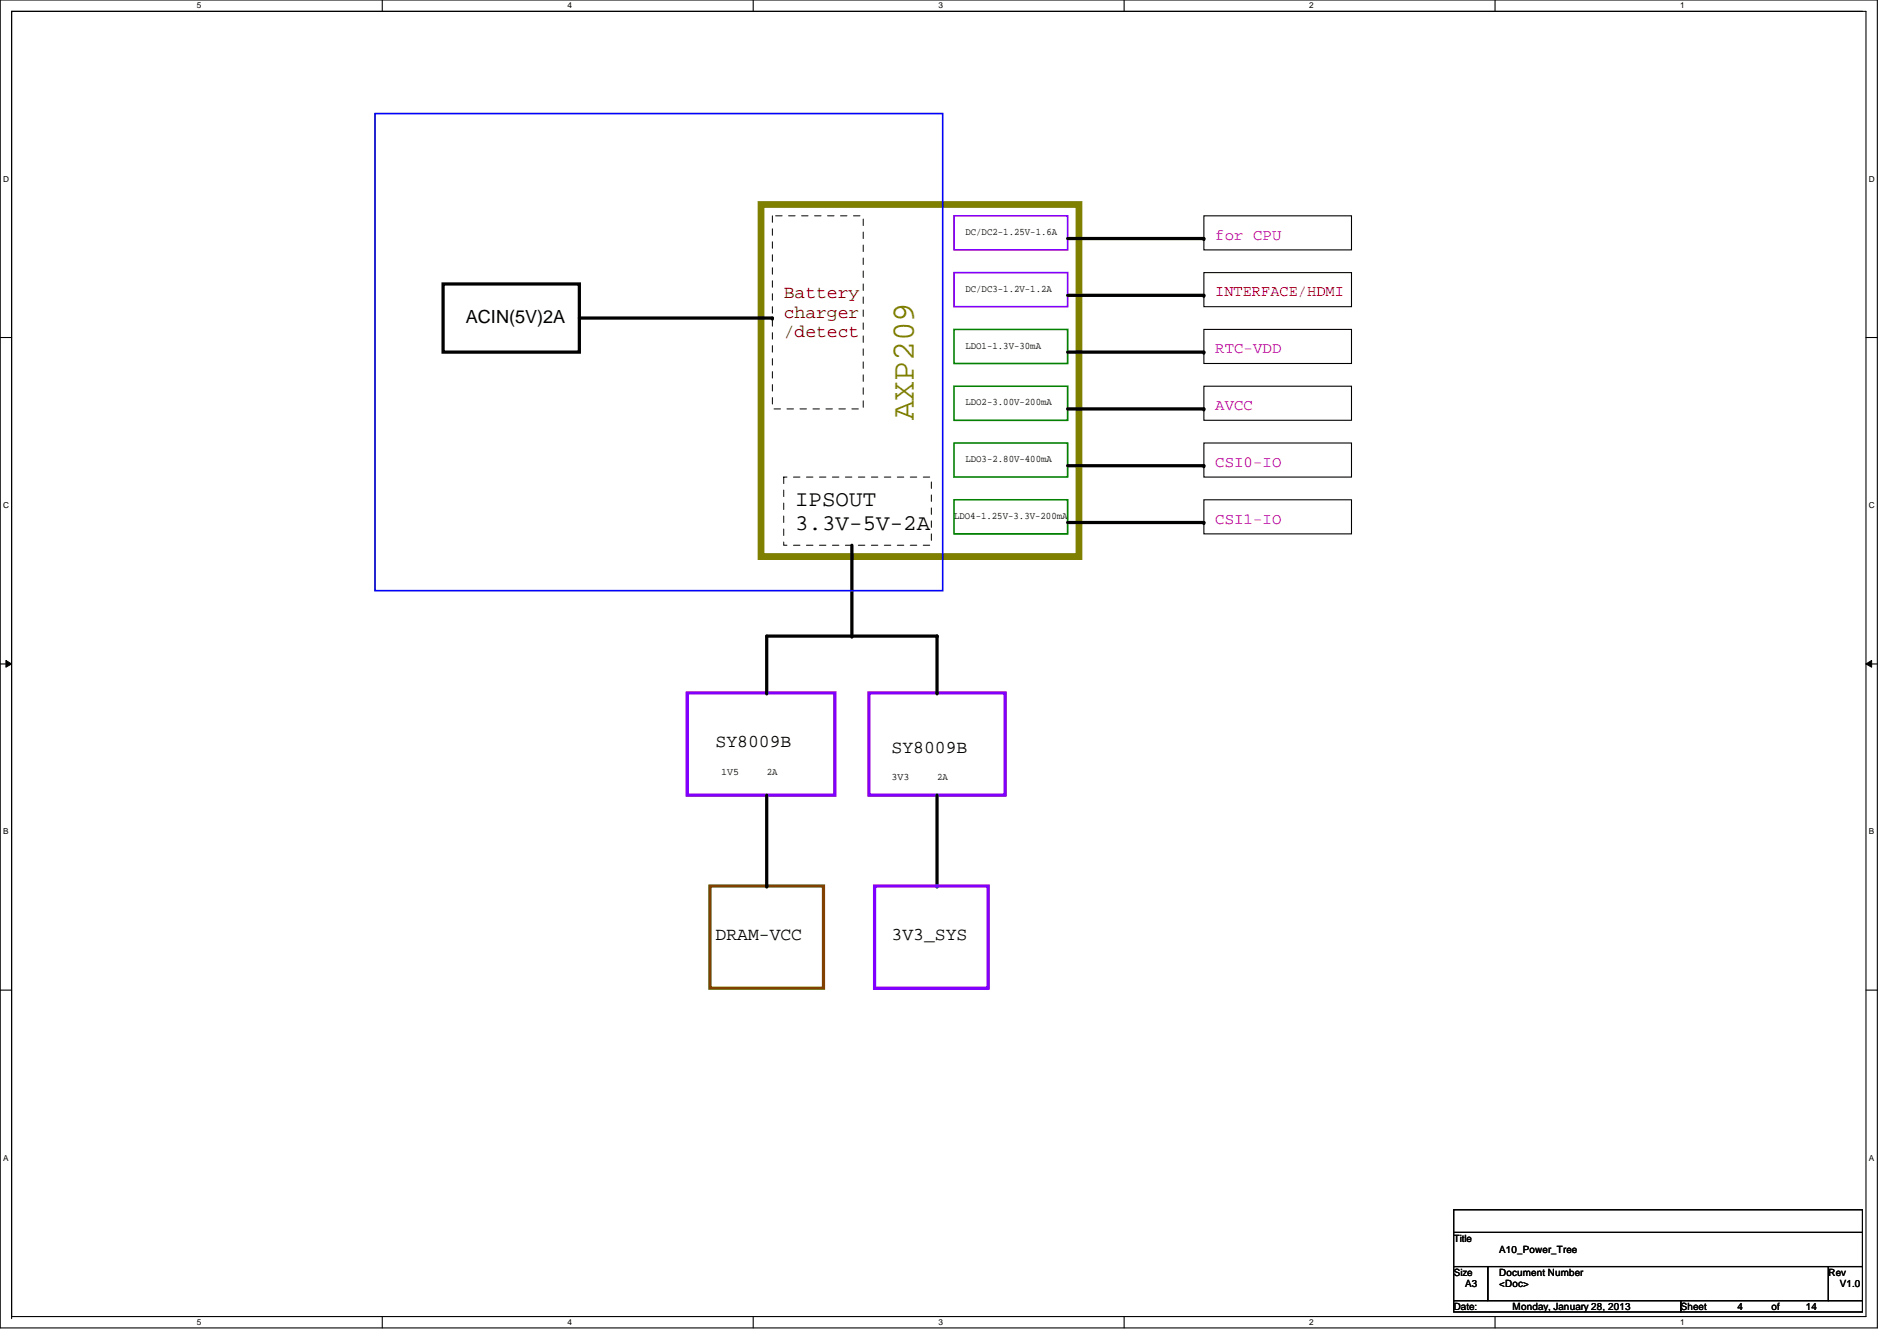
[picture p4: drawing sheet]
<svg xmlns="http://www.w3.org/2000/svg" width="297mm" height="210mm" viewBox="0 0 297 210" stroke-linecap="round" stroke-linejoin="round" font-family="sans-serif">
<path d="M0 0h294v207.9h-294zM1.8 1.8h290.4v204.3h-290.4z" fill="none" stroke="#000" stroke-width=".17"/>
<g fill="#fff">
<path d="M30.8 .2h.7v1.4h-.7z"/>
<path d="M30.8 206.2h.7v1.4h-.7z"/>
</g>
<path d="M59.9 0v1.8M59.9 206.1v1.8" fill="none" stroke="#000" stroke-width=".17"/>
<g fill="#fff">
<path d="M88.9 .2h.6v1.4h-.6z"/>
<path d="M88.9 206.2h.6v1.4h-.6z"/>
</g>
<path d="M117.9 0v1.8M117.9 206.1v1.8" fill="none" stroke="#000" stroke-width=".17"/>
<g fill="#fff">
<path d="M146.9 .2h.7v1.4h-.7z"/>
<path d="M146.9 206.2h.7v1.4h-.7z"/>
</g>
<path d="M176 0v1.8M176 206.1v1.8" fill="none" stroke="#000" stroke-width=".17"/>
<g fill="#fff">
<path d="M205 .2h.7v1.4h-.7z"/>
<path d="M205 206.2h.7v1.4h-.7z"/>
</g>
<path d="M234.1 0v1.8M234.1 206.1v1.8" fill="none" stroke="#000" stroke-width=".17"/>
<g fill="#fff">
<path d="M263.1 .2h.7v1.4h-.7z"/>
<path d="M263.1 206.2h.7v1.4h-.7z"/>
<path d="M.5 27.3h.9v1.4h-.9z"/>
<path d="M292.6 27.3h.9v1.4h-.9z"/>
<path d="M.5 78.4h.9v1.4h-.9z"/>
<path d="M292.6 78.4h.9v1.4h-.9z"/>
</g>
<path d="M0 52.8h1.8M292.2 52.8h1.8" fill="none" stroke="#000" stroke-width=".17"/>
<g fill="#fff">
<path d="M.5 129.5h.8v1.4h-.8z"/>
<path d="M292.6 129.5h.9v1.4h-.9z"/>
</g>
<path d="M0 103.9h1.8M292.2 103.9h1.8" fill="none" stroke="#000" stroke-width=".17"/>
<path d="M.9 103.4l.9 .5-.9 .5zM292.2 103.9l.9-.5v1z" fill="#000"/>
<path d="M.9 103.4l.9 .5-.9 .5zM292.2 103.9l.9-.5v1z" fill="none" stroke="#000" stroke-width=".16"/>
<g fill="#fff">
<path d="M.5 180.5h.8v1.4h-.8z"/>
<path d="M292.6 180.5h.9v1.4h-.9z"/>
</g>
<g fill="none" stroke="#000" stroke-width=".17">
<path d="M1.8 1.8h.1M1.8 1.8v204.4M1.8 1.8h289.8M188.5 33.8h23.1v5.3h-23.1zM188.5 42.7h23.1v5.3h-23.1zM188.5 51.6h23.1v5.3h-23.1zM188.5 60.5h23.1v5.3h-23.1zM188.5 69.3h23.1v5.4h-23.1zM188.5 78.2h23.1v5.4h-23.1zM0 155h1.8M292.2 155h1.8M227.6 189.4h64v3.5h-64z"/>
<path d="M227.6 192.9h64v5.3h-64zM227.6 198.2h5.4v5.4h-5.4zM233 198.2h53.3v5.4h-53.3zM286.3 198.2h5.3v5.4h-5.3zM1.8 206.2h.1M227.6 203.6h35.6v1.8h-35.6zM263.2 203.6h28.4v1.8h-28.4z"/>
</g>
<path d="M119.2 32h49.7v55.1h-49.7z" fill="none" stroke="#808000" stroke-width="1.1"/>
<path d="M120.9 33.8h14.3v30.2h-14.3zM122.7 74.7h23.1v10.6h-23.1z" fill="none" stroke="#000" stroke-width=".16" stroke-dasharray="1 1 1 1 1 1 1 1"/>
<path d="M149.4 51.6h17.8v5.3h-17.8zM149.4 60.5h17.8v5.3h-17.8zM149.4 78.2h17.8v5.4h-17.8zM149.4 69.3h17.8v5.4h-17.8z" fill="none" stroke="#008000" stroke-width=".25"/>
<path d="M149.4 33.8h17.8v5.3h-17.8zM149.4 42.7h17.8v5.3h-17.8z" fill="none" stroke="#8000ff" stroke-width=".25"/>
<path d="M167.2 37.3h21.3M69.4 44.4h21.3v10.7h-21.3zM90.7 49.8h30.2M167.2 55.1h21.3M167.2 46.2h21.3M167.2 64h21.3M167.2 72.9h21.3M133.4 85.3v14.3M167.2 81.8h21.3M120.1 108.5v-8.9h26.6v8.9M120.1 124.5v14.2M146.7 124.5v14.2" fill="none" stroke="#000" stroke-width=".51"/>
<g fill="#000">
<circle cx="188.5" cy="37.3" r=".25"/>
<circle cx="120.9" cy="49.8" r=".25"/>
<circle cx="188.5" cy="55.1" r=".25"/>
<circle cx="188.5" cy="46.2" r=".25"/>
<circle cx="188.5" cy="72.9" r=".25"/>
<circle cx="188.5" cy="64" r=".25"/>
<circle cx="133.4" cy="99.6" r=".25"/>
<circle cx="146.7" cy="99.6" r=".25"/>
<circle cx="188.5" cy="81.8" r=".25"/>
<circle cx="120.1" cy="108.5" r=".25"/>
<circle cx="146.7" cy="108.5" r=".25"/>
<circle cx="120.1" cy="138.7" r=".25"/>
<circle cx="146.7" cy="138.7" r=".25"/>
</g>
<path d="M107.6 108.5h23.1v16h-23.1zM136.1 108.5h21.3v16h-21.3zM136.9 138.7h17.8v16h-17.8z" fill="none" stroke="#8000ff" stroke-width=".51"/>
<path d="M111.2 138.7h17.7v16h-17.7z" fill="none" stroke="#804000" stroke-width=".51"/>
<path d="M58.7 17.8h88.9v74.7h-88.9z" fill="none" stroke="#00f" stroke-width=".25"/>
<text font-size="5.1" fill="#808000" x="143.1" y="65.8" transform="rotate(-90 143.1 65.8)">AXP209</text>
<g font-size="3.5">
<text x="124.5" y="79.2">IPSOUT</text>
<text x="124.5" y="82.9">3.3V-5V-2A</text>
</g>
<g font-size="2.8" fill="#800000">
<text x="122.7" y="46.7">Battery</text>
<text x="122.7" y="49.7">charger</text>
<text x="122.7" y="52.7">/detect</text>
</g>
<g font-size="2.8">
<text x="72.9" y="50.5">ACIN(5V)2A</text>
<text x="112.1" y="116.9">SY8009B</text>
<text x="139.6" y="117.8">SY8009B</text>
<text x="112.1" y="147.2">DRAM-VCC</text>
<text x="139.6" y="147.2">3V3_SYS</text>
</g>
<g font-size="2.5" fill="#ff0080">
<text x="190.3" y="37.5">for CPU</text>
<text x="190.3" y="55.3">RTC-VDD</text>
<text x="190.3" y="64.2">AVCC</text>
<text x="190.3" y="73.1">CSI0-IO</text>
<text x="190.3" y="82">CSI1-IO</text>
</g>
<text font-size="2.5" fill="#f00" x="190.3" y="46.4">INTERFACE/HDMI</text>
<g font-size="1.6">
<text x="151.2" y="36.8">DC/DC2-1.25V-1.6A</text>
<text x="151.2" y="45.7">DC/DC3-1.2V-1.2A</text>
<text x="151.2" y="54.6">LDO1-1.3V-30mA</text>
<text x="151.2" y="63.5">LDO2-3.00V-200mA</text>
<text x="151.2" y="72.3">LDO3-2.80V-400mA</text>
<text x="149.4" y="81.2">LDO4-1.25V-3.3V-200mA</text>
<text x="112.9" y="121.2">1V5</text>
<text x="120.1" y="121.2">2A</text>
<text x="139.6" y="122.1">3V3</text>
<text x="146.7" y="122.1">2A</text>
<text x="227.6" y="194.4">Title</text>
<text x="234.7" y="196.1">A10_Power_Tree</text>
<text x="227.6" y="199.7">Size</text>
<text x="229.4" y="201.5">A3</text>
<text x="234.7" y="199.7">Document Number</text>
<text x="234.7" y="201.5">&lt;Doc&gt;</text>
<text x="286.3" y="199.7">Rev</text>
<text x="288.1" y="201.5">V1.0</text>
<text x="227.6" y="205">Date:</text>
<text x="236.9" y="205">Monday, January 28, 2013</text>
<text x="263.2" y="205">Sheet</text>
<text x="272.1" y="205">4</text>
<text x="277.4" y="205">of</text>
<text x="282.7" y="205">14</text>
</g>
<g font-size="1.3">
<text x="30.8" y="1.3">5</text>
<text x="88.9" y="1.3">4</text>
<text x="146.9" y="1.3">3</text>
<text x="205" y="1.3">2</text>
<text x="263.1" y="1.3">1</text>
<text x=".5" y="28.4">D</text>
<text x="292.6" y="28.4">D</text>
<text x=".5" y="79.5">C</text>
<text x="292.6" y="79.5">C</text>
<text x=".5" y="130.6">B</text>
<text x="292.6" y="130.6">B</text>
<text x=".5" y="181.7">A</text>
<text x="292.6" y="181.7">A</text>
<text x="30.8" y="207.4">5</text>
<text x="88.9" y="207.4">4</text>
<text x="146.9" y="207.4">3</text>
<text x="205" y="207.4">2</text>
<text x="263.1" y="207.4">1</text>
</g>
</svg>
